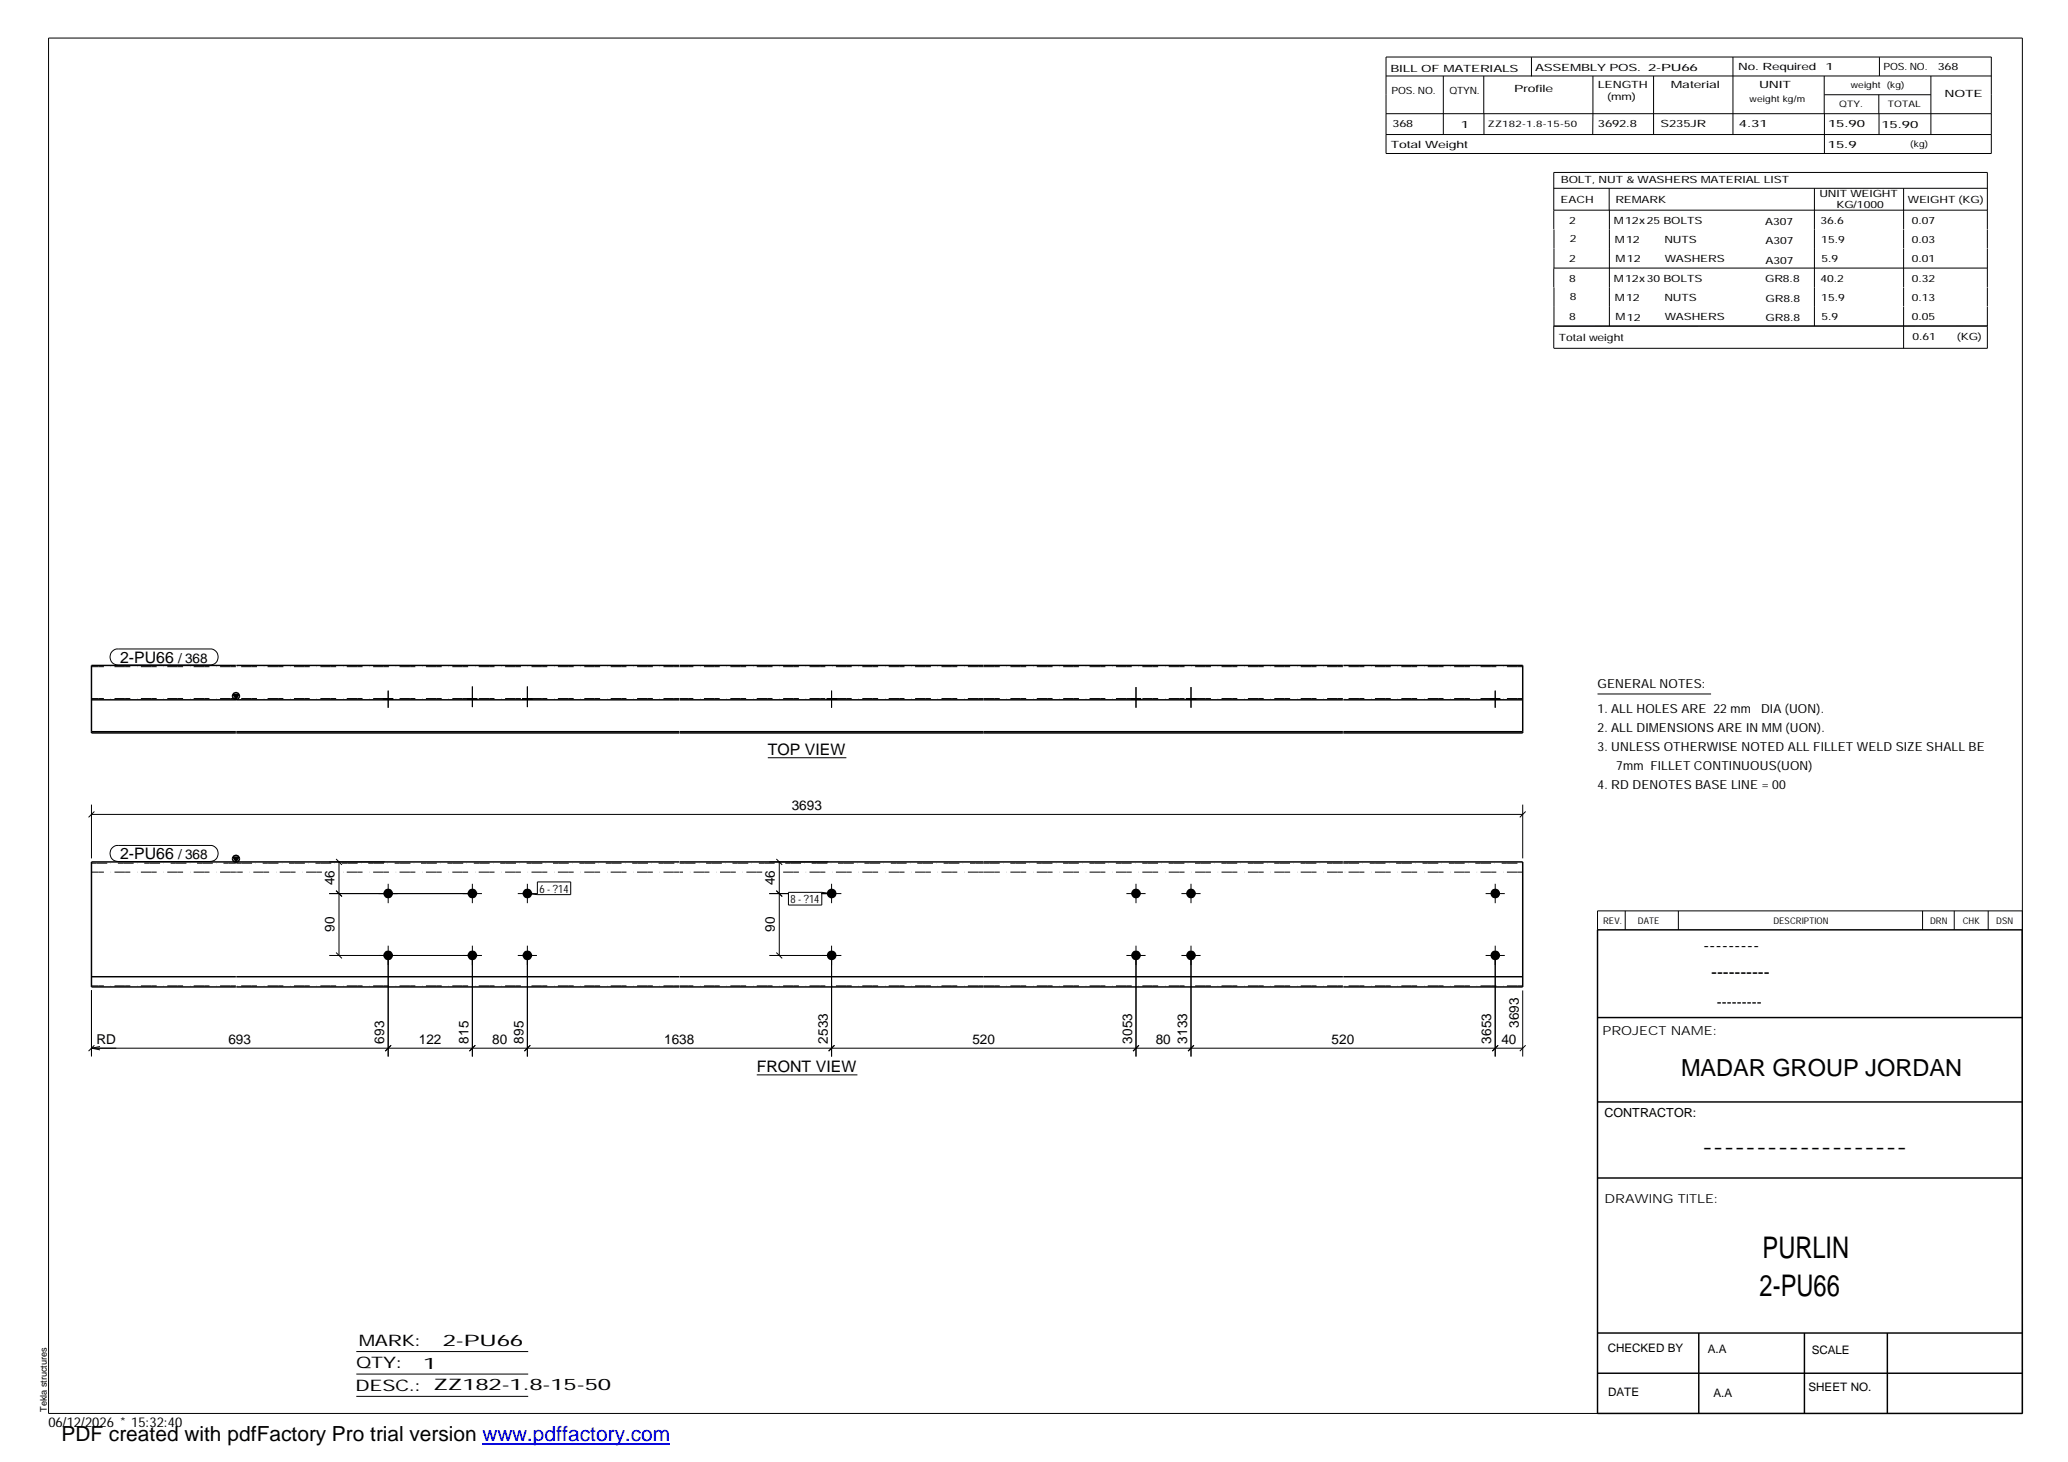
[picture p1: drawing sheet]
<svg xmlns="http://www.w3.org/2000/svg" width="420mm" height="297mm" viewBox="0 0 420 297" stroke-linecap="round" stroke-linejoin="round" font-family="sans-serif">
<g fill="#000">
<path d="M47.4 141.1h1.1l-.5 1zM47.4 174.1h1.1l-.5 1z"/>
<path d="M77.9 141.9h1.9v.3h-1.9z" fill-rule="evenodd"/>
<path d="M77.9 141.9h1.9v.3h-1.9z" fill-rule="evenodd"/>
<path d="M95 141.9h1.9v.3h-1.9z" fill-rule="evenodd"/>
<path d="M95 141.9h1.9v.3h-1.9z" fill-rule="evenodd"/>
<path d="M106.2 141.9h1.9v.3h-1.9z" fill-rule="evenodd"/>
<path d="M106.2 141.9h1.9v.3h-1.9z" fill-rule="evenodd"/>
<path d="M168 141.9h2v.3h-2z" fill-rule="evenodd"/>
<path d="M168 141.9h2v.3h-2z" fill-rule="evenodd"/>
<path d="M229.8 141.9h2v.3h-2z" fill-rule="evenodd"/>
<path d="M229.8 141.9h2v.3h-2z" fill-rule="evenodd"/>
<path d="M241 141.9h2v.3h-2z" fill-rule="evenodd"/>
<path d="M241 141.9h2v.3h-2z" fill-rule="evenodd"/>
<path d="M302.8 141.9h2v.3h-2z" fill-rule="evenodd"/>
<path d="M302.8 141.9h2v.3h-2z" fill-rule="evenodd"/>
<circle cx="78.8" cy="194.1" r=".98"/>
<circle cx="78.9" cy="181.5" r=".97"/>
<circle cx="95.9" cy="194.1" r=".98"/>
<circle cx="96" cy="181.5" r=".97"/>
<circle cx="107.1" cy="194.1" r=".98"/>
<circle cx="107.1" cy="181.5" r=".97"/>
<circle cx="169" cy="194.1" r=".98"/>
<circle cx="169" cy="181.5" r=".98"/>
<circle cx="230.8" cy="194.1" r=".98"/>
<circle cx="230.8" cy="181.5" r=".97"/>
<circle cx="242" cy="194.1" r=".98"/>
<circle cx="242" cy="181.5" r=".97"/>
<circle cx="303.8" cy="194.1" r=".99"/>
<circle cx="303.8" cy="181.5" r=".99"/>
</g>
<g fill="none" stroke="#000" stroke-width=".2">
<path d="M9.9 7.7h401v279.5h-401zM281.6 11.6h123v19.6h-123zM281.6 15.4h123M293.2 15.4v11.9M301.5 15.4v7.7M311.1 11.6v3.9M323.6 15.4v11.9M336 15.4v11.9M352.1 11.6v15.7M370.6 15.4v7.7M370.7 19.2h21.6M381.7 19.2v3.9"/>
<path d="M381.8 11.6v3.8M392.3 15.4v11.9M281.6 23.1h123M281.6 27.3h123M301.5 23.1v4.2M315.7 38.3h88.1M326.9 38.3v4.4M368.6 38.3v27.9M370.7 23.1v8.1M381.8 23.1v4.2M386.8 38.3v8.3M315.7 42.7h88.1"/>
<path d="M315.7 46.6v-11.6h88.1v11.6M315.7 54.5v3.9M315.7 54.5h88.1M315.7 46.6v7.9M315.7 58.4v7.8M327 42.7v23.5M386.8 46.6v3.9M386.8 50.6v7.7M386.8 58.4v3.9M403.8 46.6v3.9M403.8 50.6v7.7M403.8 58.4v3.9"/>
<path d="M386.8 62.3v8.5M403.8 62.3v8.5h-88.1M403.8 66.2h-88.1v4.5M22.8 132.3a1.4 1.4 0 0 1 1.2-.4h18.7a1.63 1.63 0 0 1 1.6 1.6 1.63 1.63 0 0 1-1.6 1.6h-18.7a1.65 1.65 0 0 1-1.5-1 1.65 1.65 0 0 1 .3-1.8zM96 139.5v4.2M107.1 139.5v4.2M230.8 139.6v4.2M242 139.6v4.2M77.9 141.9v.3M78.9 140.3v3.5M79.8 141.9v.3M95 141.9v.3"/>
<path d="M96.9 141.9v.3M106.2 141.9v.3M108.1 141.9v.3M156 154h16M168 141.9v.3M169 140.3v3.5M170 141.9v.3M229.8 141.9v.3M231.8 141.9v.3M241 141.9v.3M243 141.9v.3M302.8 141.9v.3"/>
<path d="M303.8 140.3v3.5M304.8 141.9v.3M324.6 141h23M18.6 165.5h290.8M18.6 163.5v10.9M19.2 164.9l-1.2 1.2M22.8 172.2a1.4 1.4 0 0 1 1.2-.4h18.7a1.63 1.63 0 0 1 1.6 1.6 1.63 1.63 0 0 1-1.6 1.6h-18.7a1.65 1.65 0 0 1-1.5-1 1.65 1.65 0 0 1 .3-1.8zM66.9 175.1h11.2M68.3 174.5l1.2 1.2M68.9 175.1v19M78.9 179.6v3.9M96 179.6v3.9"/>
<path d="M107.1 179.6v3.9M109.2 179.2h6.8v2.6h-6.8zM156.3 175.1h12M157.7 174.5l1.2 1.2M158.3 175.1v19M169 179.6v3.9M230.8 179.6v3.9M242 179.6v3.9M303.8 179.6v3.9M309.4 163.5v10.9M310 164.9l-1.2 1.2M66.9 194.1h31"/>
<path d="M66.9 181.6h31M68.3 193.5l1.2 1.2M68.3 181l1.2 1.1M78.9 192.1v22.6M96 192.1v22.6M105.2 194.1h3.9M105.2 181.6h3.9M107.1 192.1v22.6M107.1 181.6l2.1 .2M156.3 194.1h14.6M156.3 181.6h3.9M157.7 193.5l1.2 1.2"/>
<path d="M157.7 181l1.2 1.1M160.2 181.3h6.8v2.6h-6.8zM166.9 181.6h4M167 181.3l2 .3M169 192.1v22.6M228.9 194.1h3.8M228.9 181.6h3.8M230.8 192.1v22.6M240 194.1h3.9M240 181.6h3.9M242 192.1v22.6M301.8 194.1h3.9"/>
<path d="M301.8 181.6h3.9M303.8 192.1v22.6M330.2 185.1v3.8M341 185.1v3.8M390.6 185.1v3.8M397 185.1v3.8M403.9 185.1v3.8M410.9 185.1h-86.3v3.8M18.6 201.2v13.5M18.6 213h290.8M18.6 213l1.7 .3M19.2 212.4l-1.2 1.2"/>
<path d="M20.3 212.6l-1.7 .4M79.5 212.4l-1.2 1.2M96.6 212.4l-1.2 1.2M107.7 212.4l-1.1 1.2M153.8 218.4h20.4M169.5 212.4l-1.1 1.2M231.4 212.4l-1.2 1.2M242.6 212.4l-1.2 1.2M304.4 212.4l-1.2 1.2M309.4 201.2v13.5M310 212.4l-1.2 1.2M72.4 274.6h34.9"/>
<path d="M72.4 279.2h34.9M72.4 283.7h34.9"/>
</g>
<g fill="none" stroke="#000" stroke-width=".3">
<path d="M47.9 135.2h-29.3v13.7h29.3M48 135.2h90M138.1 135.2h134.7M272.9 135.2h36.5v13.7h-36.5M18.6 148.7h29.3M18.6 142.2h29.3M47.4 141.1h1.1l-.5 1zM48 148.7h90M48 148.9h90M48 142.2h90M138.1 148.7h134.7M138.1 148.9h134.7"/>
<path d="M138.1 142.2h134.7M272.9 148.7h36.5M272.9 142.2h36.5M47.4 174.1h1.1l-.5 1zM47.9 175.1h-29.3v25.4h29.3M48 175.1h90M138.1 175.1h134.7M272.9 175.1h36.5v25.4h-36.5M18.6 198.4h29.3M48 198.4h90M138.1 198.4h134.7M272.9 198.4h36.5"/>
<path d="M324.6 188.9h86.2l.1 98.3h-86.3zM48 200.5h90M138.1 200.5h134.7M324.6 206.7h86.3M324.6 239.3h86.3M324.6 223.9h86.3M324.6 270.8h86.3M324.6 279h86.3M345.1 270.8v16.4M366.6 270.8v16.4M383.5 270.8v16.4"/>
<circle cx="48" cy="141.4" r=".71"/>
<circle cx="48" cy="174.5" r=".71"/>
</g>
<g fill="none" stroke="#000" stroke-width=".2" stroke-dasharray="1.1 0 2.1 .7 0 1.4" stroke-linecap="butt">
<path d="M47.9 135.5h-29.3M138 135.5h-90M199.9 135.5h-61.8M272.8 135.5h-72.9M309.4 135.5h-36.5M47.9 141.9h-29.3M138 141.9h-90M199.9 141.9h-61.8M272.8 141.9h-72.9M309.4 141.9h-36.5M18.6 175.4h29.3M47.9 177.2h-29.3"/>
<path d="M48 175.4h90M65.4 177.2h-17.4M138 177.2h-69.6M138.1 175.4h61.8M154.9 177.2h-16.8M199.9 177.2h-42.1M199.9 175.4h72.9M272.8 177.2h-72.9M272.9 175.4h36.5M309.4 177.2h-36.5M47.9 200.3h-29.3M138 200.3h-90"/>
<path d="M199.9 200.3h-61.8M272.8 200.3h-72.9M309.4 200.3h-36.5"/>
</g>
<path d="M98 293.3h38.2" fill="none" stroke="#00f" stroke-width=".3"/>
<g font-size="6.1">
<text x="358.1" y="255.5">PURLIN</text>
<text x="357.5" y="263.3">2-PU66</text>
</g>
<text font-size="4.8" x="341.5" y="218.6">MADAR GROUP JORDAN</text>
<text font-size="4.2" x="12.5" y="292.7">PDF created with pdfFactory Pro trial version www.pdffactory.com</text>
<g font-size="3.6">
<text x="346.1" y="193.2">---------</text>
<text x="347.7" y="198.6">----------</text>
<text x="345.8" y="234.2">-------------------</text>
</g>
<g font-size="3.2">
<text x="24.4" y="134.7">2-PU66</text>
<text x="156" y="153.4">TOP VIEW</text>
<text x="24.4" y="174.6">2-PU66</text>
<text x="153.8" y="217.9">FRONT VIEW</text>
<text x="72.9" y="273.5">MARK:</text>
<text x="90" y="273.5">2-PU66</text>
<text x="72.4" y="278">QTY:</text>
<text x="86" y="278.1">1</text>
<text x="72.2" y="282.6">DESC.:</text>
<text x="88.1" y="282.4">ZZ182-1.8-15-50</text>
</g>
<text font-size="3" x="348.8" y="204.5">---------</text>
<g font-size="2.8">
<text x="36.2" y="134.7">/ 368</text>
<text x="160.9" y="164.5">3693</text>
<text x="36.2" y="174.6">/ 368</text>
<text x="68" y="179.9" transform="rotate(-90 68 179.9)">46</text>
<text x="157.4" y="179.9" transform="rotate(-90 157.4 179.9)">46</text>
<text x="68" y="189.4" transform="rotate(-90 68 189.4)">90</text>
<text x="157.4" y="189.4" transform="rotate(-90 157.4 189.4)">90</text>
<text x="308.6" y="208.9" transform="rotate(-90 308.6 208.9)">3693</text>
<text x="19.6" y="212.1">RD</text>
<text x="46.4" y="212">693</text>
<text x="78.1" y="212.1" transform="rotate(-90 78.1 212.1)">693</text>
<text x="85.1" y="212">122</text>
<text x="95.2" y="212.1" transform="rotate(-90 95.2 212.1)">815</text>
<text x="100" y="212">80</text>
<text x="106.3" y="212.1" transform="rotate(-90 106.3 212.1)">895</text>
<text x="135" y="212">1638</text>
<text x="168.2" y="212.1" transform="rotate(-90 168.2 212.1)">2533</text>
<text x="197.6" y="212">520</text>
<text x="230" y="212.1" transform="rotate(-90 230 212.1)">3053</text>
<text x="234.8" y="212">80</text>
<text x="241.2" y="212.1" transform="rotate(-90 241.2 212.1)">3133</text>
<text x="270.6" y="212">520</text>
<text x="303" y="212.1" transform="rotate(-90 303 212.1)">3653</text>
<text x="305.1" y="212">40</text>
<text x="9.8" y="290">06/12/2026 * 15:32:40</text>
</g>
<g font-size="2.5">
<text x="324.6" y="139.9">GENERAL NOTES:</text>
<text x="324.6" y="148.7">2. ALL DIMENSIONS ARE IN MM(UON).</text>
<text x="324.6" y="144.9">1. ALL HOLES ARE 22 mm</text>
<text x="357.8" y="144.9">DIA (UON).</text>
<text x="324.6" y="152.5">3. UNLESS OTHERWISE NOTED ALL FILLET WELD SIZE SHALL BE</text>
<text x="324.6" y="160.2">4. RD DENOTES BASE LINE = 00</text>
<text x="328.4" y="156.4">7mm FILLET CONTINUOUS(UON)</text>
<text x="325.6" y="210.3">PROJECT NAME:</text>
<text x="326" y="226.9">CONTRACTOR:</text>
<text x="326" y="244.4">DRAWING TITLE:</text>
</g>
<g font-size="2.4">
<text x="326.7" y="274.7">CHECKED BY</text>
<text x="347" y="275">A.A</text>
<text x="368.1" y="275.1">SCALE</text>
<text x="326.7" y="283.6">DATE</text>
<text x="348.1" y="283.9">A.A</text>
<text x="367.5" y="282.6">SHEET NO.</text>
</g>
<g font-size="2.3">
<text x="109.6" y="181.3">6- ?14</text>
<text x="160.6" y="183.5">8- ?14</text>
</g>
<g font-size="2">
<text x="282.5" y="14.6">BILL OF MATERIALS</text>
<text x="311.9" y="14.4">ASSEMBLY POS.</text>
<text x="324.6" y="17.9">LENGTH</text>
<text x="334.9" y="14.4">2-PU66</text>
<text x="339.5" y="17.9">Material</text>
<text x="353.1" y="14.2">No. Required</text>
<text x="357.4" y="17.9">UNIT</text>
<text x="370.9" y="14.2">1</text>
<text x="382.7" y="14.2">POS. NO.</text>
<text x="393.7" y="14.3">368</text>
<text x="282.7" y="19.1">POS. NO.</text>
<text x="294.5" y="19">QTYN.</text>
<text x="307.6" y="18.7">Profile</text>
<text x="326.5" y="20.4">(mm)</text>
<text x="395.1" y="19.6">NOTE</text>
<text x="282.9" y="25.8">368</text>
<text x="296.8" y="26">1</text>
<text x="324.7" y="25.9">3692.8</text>
<text x="337.4" y="25.9">S235JR</text>
<text x="353.3" y="25.9">4.31</text>
<text x="371.4" y="25.9">15.90</text>
<text x="382.3" y="25.9">15.90</text>
<text x="282.6" y="30.1">Total Weight</text>
<text x="371.4" y="30">15.9</text>
<text x="317.1" y="41.3">EACH</text>
<text x="317.1" y="37.2">BOLT, NUT &amp; WASHERS MATERIAL LIST</text>
<text x="328.2" y="41.3">REMARK</text>
<text x="369.7" y="40.1">UNIT WEIGHT</text>
<text x="387.6" y="41.2">WEIGHT (KG)</text>
<text x="318.8" y="45.4">2</text>
<text x="327.9" y="45.6">M12x25 BOLTS</text>
<text x="358.6" y="45.6">A307</text>
<text x="369.9" y="45.5">36.6</text>
<text x="373.1" y="42.2">KG/1000</text>
<text x="388.4" y="45.5">0.07</text>
<text x="318.8" y="53.3">2</text>
<text x="318.9" y="49.2">2</text>
<text x="328.1" y="49.3">M12</text>
<text x="328.3" y="53.3">M12</text>
<text x="338.2" y="49.4">NUTS</text>
<text x="338.2" y="53.3">WASHERS</text>
<text x="358.7" y="49.6">A307</text>
<text x="358.7" y="53.5">A307</text>
<text x="370" y="49.3">15.9</text>
<text x="370.1" y="53.2">5.9</text>
<text x="388.4" y="49.4">0.03</text>
<text x="388.4" y="53.3">0.01</text>
<text x="318.8" y="57.2">8</text>
<text x="327.9" y="57.3">M12x30BOLTS</text>
<text x="358.6" y="57.4">GR8.8</text>
<text x="369.9" y="57.3">40.2</text>
<text x="388.4" y="57.2">0.32</text>
<text x="318.8" y="65.1">8</text>
<text x="318.9" y="61">8</text>
<text x="328.1" y="61.2">M12</text>
<text x="328.3" y="65.1">M12</text>
<text x="338.2" y="61.2">NUTS</text>
<text x="338.2" y="65.1">WASHERS</text>
<text x="358.7" y="61.4">GR8.8</text>
<text x="358.7" y="65.3">GR8.8</text>
<text x="370" y="61.1">15.9</text>
<text x="370.1" y="65">5.9</text>
<text x="388.4" y="61.2">0.13</text>
<text x="388.4" y="65.1">0.05</text>
<text x="316.7" y="69.3">Total weight</text>
<text x="388.6" y="69.1">0.61</text>
<text x="397.6" y="69">(KG)</text>
</g>
<g font-size="1.9">
<text x="325.7" y="187.8">REV.</text>
<text x="332.8" y="187.6">DATE</text>
<text x="360.3" y="187.7">DESCRIPTION</text>
<text x="392.1" y="187.6">DRN</text>
<text x="398.8" y="187.6">CHK</text>
<text x="405.6" y="187.7">DSN</text>
<text x="9.5" y="286.8" transform="rotate(-90 9.5 286.8)">Tekla structures</text>
</g>
<g font-size="1.8">
<text x="376" y="17.9">weight (kg)</text>
<text x="355.5" y="20.7">weightkg/m</text>
<text x="373.6" y="21.7">QTY.</text>
<text x="383.5" y="21.8">TOTAL</text>
<text x="302.3" y="25.9">ZZ182-1.8-15-50</text>
<text x="388.1" y="29.8">(kg)</text>
</g>
</svg>
